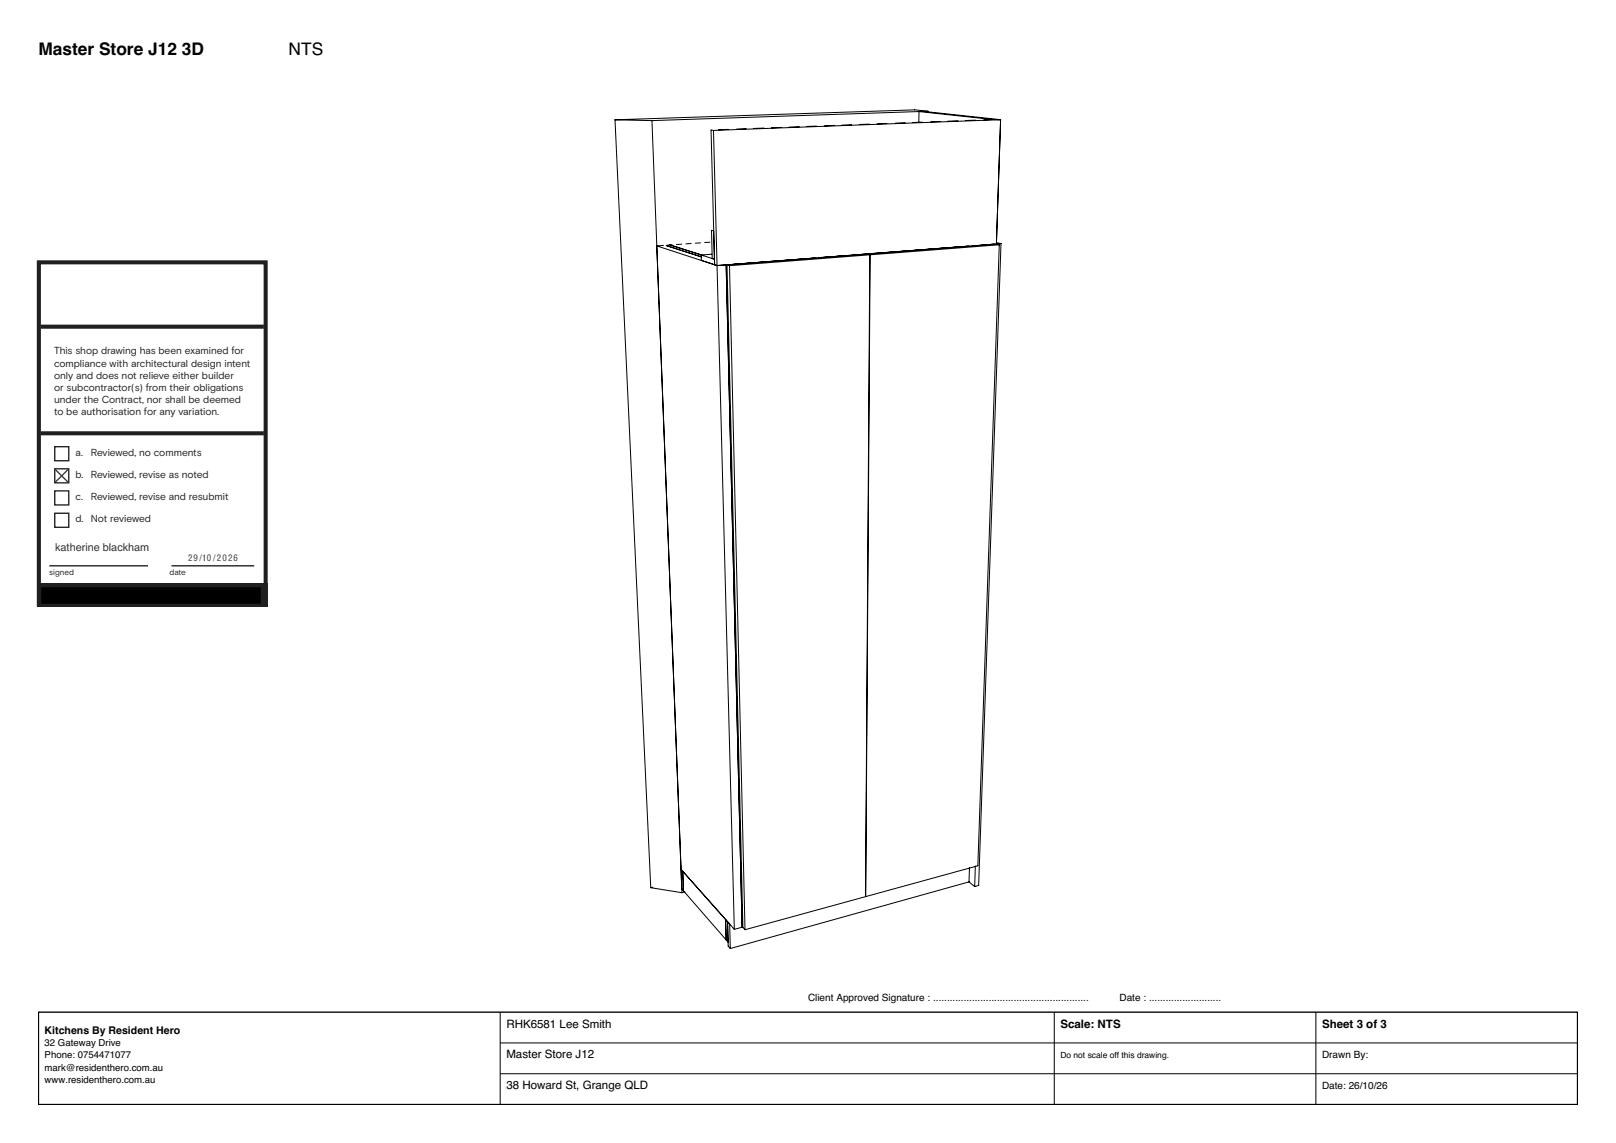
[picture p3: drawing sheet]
<svg xmlns="http://www.w3.org/2000/svg" width="420mm" height="297mm" viewBox="0 0 420 297" stroke-linecap="round" stroke-linejoin="round" font-family="sans-serif">
<g fill="none" stroke="#000" stroke-width=".26">
<path d="M159.8 31.1l77.9-2.6 3.5 .4-71.8 2.4M159.8 31.1l9.6 .2M159.8 31.1l9.3 199.6M169.4 31.3l7.8 200.7M185.4 33.9l-.6-.1 .9 35M185.4 33.9l1 35.1M189.3 33.6l-2.5 .1M193.9 33.4l-2.4 .1M198.6 33.3l-2.7 .1M203.2 33.1l-2.7 .1M207.7 32.9l-2.7 .1M212.2 32.8l-2.6 .1"/>
<path d="M216.9 32.6l-2.6 .1M221.3 32.4l-2.6 .1M225.9 32.2l-2.5 .2M230.5 32.1l-2.5 .1M235.3 31.9l-2.6 .1M239.7 31.7l-2.5 .1M240.5 29l19.6 2.1M244.4 31.6h-2.5M249 31.4l-2.7 .1M253.5 31.2l-2.6 .1M258 31l2.1 .1M258 31l-2.3 .2"/>
<path d="M258 31l-19.1-2-.1 2.9M260.1 31.1l-74.7 2.8M260.1 31.1l-1.1 32.3M172.4 63.8l-1.7 .1 15.7 5.1M173.2 63.8l9.2 3M174.2 63.7h-.8M174.2 63.7l11.5 3.7M174.7 63.6l-.5 .1M177.2 63.4l-1.4 .1M179.6 63.3l-1.3 .1M182.1 63.1l-1.4 .1M184.5 62.9l-1.3 .1"/>
<path d="M185 66.1l-2.8 .2 .1 1.4M185.5 60l-.6-.2 .2 7.4 .6 .2M185.7 67.4v1.4M185.7 68.8l.7 .2M186.4 69l4.5 172.5M188.9 68.8l4.2 172.2 .5 .6M188.9 68.8l.7 .2M189.6 68.7l-.9 .1 4.2 172.1-2 .6M189.6 69l4 172.6M198.7 68.1l-9.8 .7M209.8 67.2l-10 .8M212.1 67l-1.2 .1"/>
<path d="M216.1 66.7l-3.4 .3M220.5 66.4h-1M226.1 66.2l-.8-.2-12.2 1M226.1 66.2l-1.2 166.8-31.3 8.6M226.1 66.2l-36.5 2.8M229.5 65.7l-3.3 .2M232 65.5l-6.6 .5 .7 .2M236.5 65.2l-3.4 .2M243.2 64.6l-5.7 .5M251.7 64h-1.2M252 64l-7.8 .6M254.2 63.8l-1.6 .1"/>
<path d="M256.2 63.6l-1.4 .1M256.5 63.6l-1.3 .1M258.3 63.4l-1.1 .1M258.7 63.4l-1.2 .1M259 63.4l-72.6 5.6M259.1 63.1l1.1 .2M259.1 63.5l.6 .1M259.7 63.6l-33.6 2.6M259.7 63.6l-5.6 161.4-29.1 8 1.1-166.8M260.2 63.3l-5.9 166.8-1 .3M260.2 63.3l-1.2 .1M169.1 230.7l8.1 1.3"/>
<path d="M169.7 230.5l-.6 .2M177.2 231l11.5 13.2M177.6 231.5l-.2-5.1-.4-.5 13.9 15.6M178 231.8l-.8 .2M251.8 229.2l1.5 1.2M251.8 229.2l-62 17.3M252 225.4l-.2 3.8M253.5 225l-.2 5.4M188.7 244.2l-.1-5.3 .5 .6 .2 6.3 .5 .7M188.7 244.2l.5 .6M189.6 240.1l.2 6.4"/>
</g>
<path d="M10 263h400v24h-400z" fill="#fff" stroke="#000" stroke-width=".35"/>
<path d="M130 263v24M130 271h280M130 279h280M274 263v24M342 263v24" fill="none" stroke="#000" stroke-width=".26"/>
<path d="M10.1 68.2h58.9v88.9h-58.9zM10.6 84.9h58M10.6 112.6h58" fill="none" stroke="#231f20" stroke-width="1.1" stroke-linecap="butt"/>
<path d="M9.6 151.5h60v6.1h-60z" fill="#231f20"/>
<path d="M12.8 147h25.7M44.6 147h21.5" fill="none" stroke="#231f20" stroke-width=".35"/>
<g fill="#231f20">
<path d="M29.5 75.1h.4v.5a1.03 1.03 0 0 1 1.2-.5 1.03 1.03 0 0 1 .8 .9v1.9h-.5v-1.8a.76 .76 0 0 0-.8-.6 .76 .76 0 0 0-.7 .9v1.5h-.4z"/>
<path d="M38 74.4h.5v.7h.6v.4h-.6v1.9l.6 .2v.4l-.7-.1-.4-.4v-2h-.5v-.4h.5z"/>
<path d="M44.4 74.4h.4v.7h.7v.4h-.7l.1 1.9 .6 .2v.4l-.8-.1-.3-.4v-2h-.5v-.4h.5z"/>
<path d="M52.8 74.4h.5v.7h.6v.4h-.6v1.9l.6 .2v.4l-.8-.1-.3-.4v-2h-.5v-.4h.5z"/>
<path d="M36.1 74.4h.5v.7h.7v.4h-.7v1.9l.7 .2v.4l-.8-.1-.3-.4-.1-2h-.4v-.4h.4z"/>
<path d="M39.7 74.4h.5v3.5h-.5z"/>
<path d="M49.4 75.1h.5v.5a1.03 1.03 0 0 1 1.1-.5 1.03 1.03 0 0 1 .8 .9v1.9h-.4v-1.8a.76 .76 0 0 0-.9-.6 .76 .76 0 0 0-.6 .9v1.5h-.5z"/>
<path d="M54.4 75.1h.5v.5l.4-.5 .7-.1v.5h-.6l-.4 .5-.1 1.9h-.5z"/>
<path d="M15.5 72.1a4.7 4.7 0 0 1 4.5 1.1 4 4 0 0 1 .8 2.5v5.3h-5.3z"/>
<path d="M21.2 72.1h5.4v4.3h-5.4z"/>
<path d="M21.2 76.7h5.4v4.3a4.7 4.7 0 0 1-4.6-1.2 4.3 4.3 0 0 1-.8-3.1z"/>
<path d="M32.9 75.5a1.36 1.36 0 0 1 1.6-.3 1.36 1.36 0 0 1 .8 1.4h-2.4a.98 .98 0 0 0 .8 1 .98 .98 0 0 0 1.1-.6l.4 .2a1.45 1.45 0 0 1-2.2 .5 1.45 1.45 0 0 1-.1-2.2zM33.3 75.6l-.4 .6h1.9a.9 .9 0 0 0-.6-.7 .9 .9 0 0 0-.9 .1z"/>
<path d="M41.2 75.5a1.36 1.36 0 0 1 1.6-.3 1.36 1.36 0 0 1 .8 1.4h-2.3a.98 .98 0 0 0 .8 1 .98 .98 0 0 0 1.1-.6l.3 .2a1.45 1.45 0 0 1-2.2 .5 1.45 1.45 0 0 1-.1-2.2zM41.6 75.6l-.3 .6h1.8a.9 .9 0 0 0-.5-.7 .9 .9 0 0 0-1 .1z"/>
<path d="M45.8 76.5a1.5 1.5 0 0 1 3 0 1.5 1.5 0 0 1-3 0zM46.3 76.5a1.05 1.05 0 0 0 2.1 0 1.05 1.05 0 0 0-2.1 0z"/>
<path d="M56.4 74.4h.5v.3h-.5zM56.4 75h.5v2.9h-.5z"/>
<path d="M57.7 74.4h.4v1.2a1.35 1.35 0 0 1 1.9-.3 1.35 1.35 0 0 1 .4 1.8 1.25 1.25 0 0 1-1 .9 1.25 1.25 0 0 1-1.3-.5v.4h-.4zM58.1 76.5a1.02 1.02 0 0 0 2 0 1.02 1.02 0 0 0-2 0z"/>
<path d="M61.3 75.5a1.36 1.36 0 0 1 1.6-.3 1.36 1.36 0 0 1 .8 1.4h-2.3a.98 .98 0 0 0 .7 1 .98 .98 0 0 0 1.2-.6l.3 .2a1.45 1.45 0 0 1-2.2 .5 1.45 1.45 0 0 1-.1-2.2zM61.7 75.6l-.3 .6h1.8a.9 .9 0 0 0-.6-.7 .9 .9 0 0 0-.9 .1z"/>
</g>
<path d="M14.2 116.1h3.7v3.6h-3.7zM14.2 121.8h3.7v3.7h-3.7zM14.2 127.6h3.7v3.6h-3.7zM14.2 133.4h3.7v3.6h-3.7z" fill="none" stroke="#231f20" stroke-width=".35"/>
<path d="M14.3 122l3.4 3.3M17.7 122l-3.3 3.3" fill="none" stroke="#3d3935" stroke-width=".35"/>
<g fill="#fff" stroke="#fff" stroke-width=".35">
<path d="M12.8 139.4h29.4v6.9h-29.4z"/>
<path d="M12.8 69.7h53v12.7h-53z"/>
</g>
<path d="M10.9 152.8h56.7v3.9h-56.7z" fill="#000" stroke="#000" stroke-width=".35"/>
<g font-size="4.5">
<text x="10" y="14.4">Master Store J12 3D</text>
<text x="75" y="14.4">NTS</text>
</g>
<g font-size="3">
<text x="131.6" y="267">RHK6581 Lee Smith</text>
<text x="275.6" y="267">Scale: NTS</text>
<text x="343.6" y="267">Sheet 3 of 3</text>
<text x="131.6" y="275">Master Store J12</text>
<text x="131.6" y="283">38 Howard St, Grange QLD</text>
</g>
<text font-size="2.8" fill="#323232" x="14.3" y="143.2">katherine blackham</text>
<text font-size="2.7" x="11.6" y="268.6">Kitchens By Resident Hero</text>
<g font-size="2.6" fill="#231f20">
<text x="14" y="92.1">This shop drawing has been examined for</text>
<text x="14" y="95.2">compliance with architectural design intent</text>
<text x="14" y="98.4">only and does not relieve either builder</text>
<text x="14" y="101.6">or subcontractor(s) from their obligations</text>
<text x="14" y="104.8">under the Contract, nor shall be deemed</text>
<text x="14" y="107.9">to be authorisation for any variation.</text>
<text x="19.6" y="118.4">a.</text>
<text x="23.6" y="118.4">Reviewed, no comments</text>
<text x="19.6" y="124.2">b.</text>
<text x="23.6" y="124.2">Reviewed, revise as noted</text>
<text x="19.6" y="129.9">c.</text>
<text x="23.6" y="129.9">Reviewed, revise and resubmit</text>
<text x="19.6" y="135.7">d.</text>
<text x="23.6" y="135.7">Not reviewed</text>
</g>
<g font-size="2.6">
<text x="210" y="260">Client Approved Signature : ........................................................</text>
<text x="291" y="260">Date : ..........................</text>
<text x="343.6" y="275">Drawn By:</text>
<text x="343.6" y="283">Date: 26/10/26</text>
</g>
<g font-size="2.5">
<text x="11.6" y="271.8">32 Gateway Drive</text>
<text x="11.6" y="275">Phone: 0754471077</text>
<text x="11.6" y="278.2">mark@residenthero.com.au</text>
<text x="11.6" y="281.4">www.residenthero.com.au</text>
</g>
<text font-size="2.3" fill="#3d3935" x="48.9" y="145.7">29/10 /2026</text>
<text font-size="2.2" x="275.6" y="275">Do not scale off this drawing.</text>
<g font-size="2.1" fill="#231f20">
<text x="12.8" y="149.5">signed</text>
<text x="44.1" y="149.5">date</text>
</g>
</svg>
